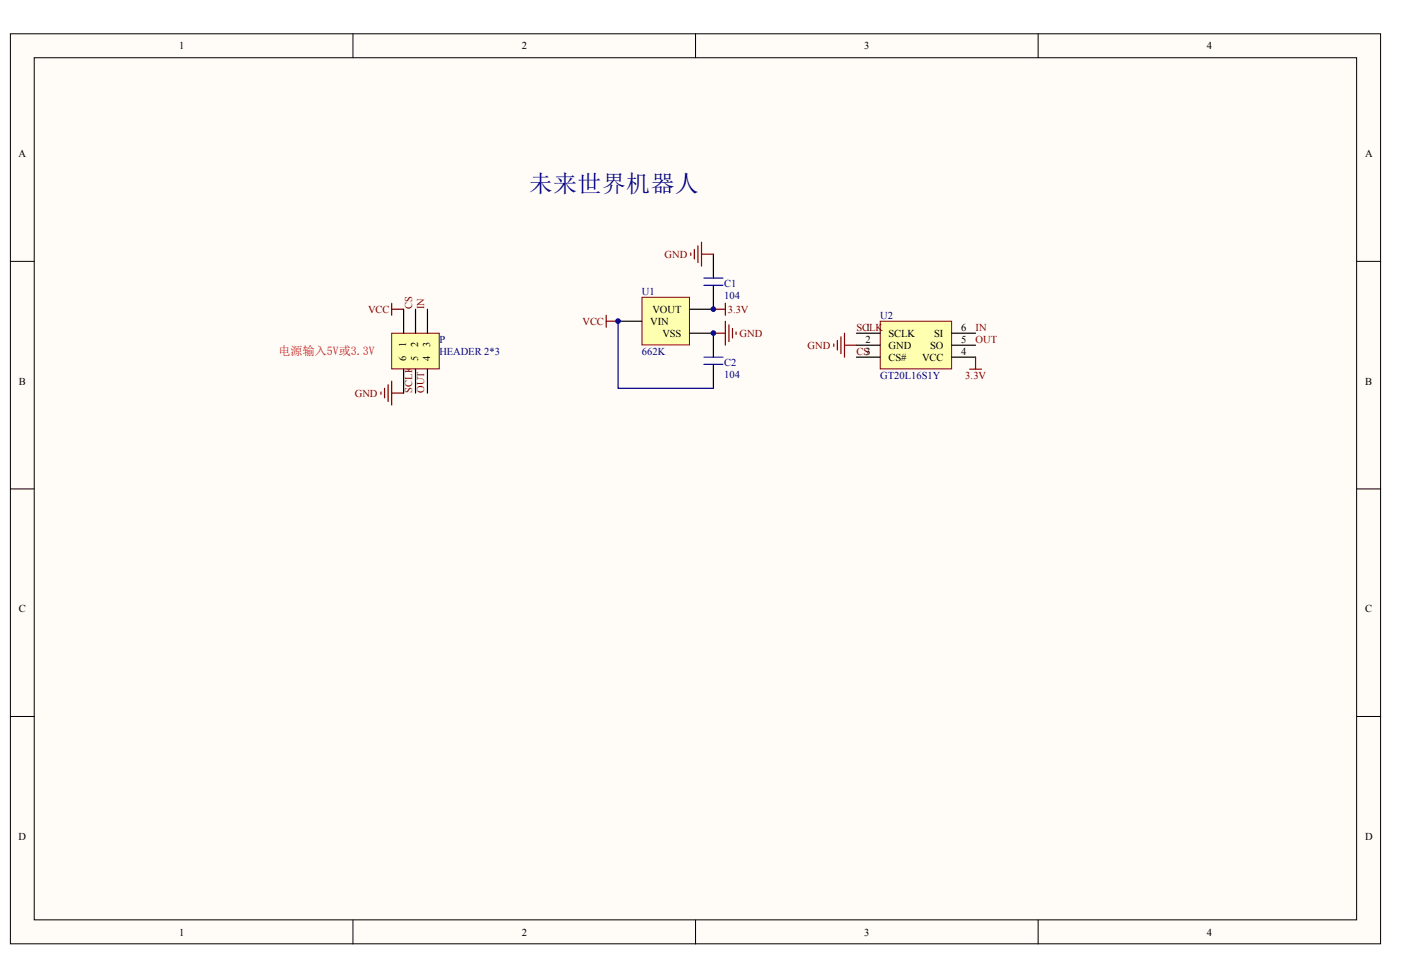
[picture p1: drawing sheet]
<svg xmlns="http://www.w3.org/2000/svg" width="289mm" height="202mm" viewBox="0 0 289 202" stroke-linecap="round" stroke-linejoin="round" font-family="sans-serif">
<g fill="#fffcf8" stroke="#000" stroke-width=".21">
<path d="M2.1 7h282.6v187.7h-282.6z"/>
<path d="M7.1 11.9h272.7v177.8h-272.7z"/>
</g>
<path d="M72.8 7v4.9M143.4 7v4.9M214.1 7v4.9M2.1 53.9h5M279.8 53.9h4.9M2.1 100.8h5M279.8 100.8h4.9M2.1 147.8h5M279.8 147.8h4.9M72.8 189.8v4.9M143.4 189.8v4.9M214.1 189.8v4.9" fill="none" stroke="#000" stroke-width=".21"/>
<path d="M145.2 75.2h3.9M145.2 73.7h3.9" fill="none" stroke="#00f" stroke-width=".25"/>
<path d="M147.1 68.7v5M147.1 75.2v4.9" fill="none" stroke="#000" stroke-width=".25"/>
<path d="M132.4 61.3h9.8v9.9h-9.8z" fill="#ffffb0" stroke="#800000" stroke-width=".21"/>
<path d="M127.5 66.3h4.9M142.2 68.7h4.9M142.2 63.8h4.9" fill="none" stroke="#000" stroke-width=".25"/>
<path d="M181.5 66.3h14.7v9.8h-14.7z" fill="#ffffb0" stroke="#800000" stroke-width=".21"/>
<path d="M147.1 52.4v5M147.1 58.8v5M176.6 73.7h4.9M176.6 68.7h4.9M176.6 71.2h4.9M196.3 73.7h4.9M196.3 68.7h4.9M196.3 71.2h4.9" fill="none" stroke="#000" stroke-width=".25"/>
<path d="M127.5 66.3v13.8h19.6" fill="none" stroke="#000080" stroke-width=".25"/>
<g fill="none" stroke="#800000" stroke-width=".25">
<path d="M142.5 52.2v.5M143.2 51.4v2M143.9 50.7v3.5M144.7 50v4.9M144.7 52.4h2.4M80 79.4v3.4M80.8 63.8h2.4M80.8 62.6v2.4M80.8 78.6v5M125 65v2.5M125 66.3h2.5M147.1 63.8h2.5"/>
<path d="M147.1 68.7h2.5M149.6 62.6v2.4M149.6 66.3v4.9M150.3 67v3.5M151.1 67.7v2M151.8 68.5v.5M171.9 71v.4M172.7 70.2v2M173.4 69.5v3.4M174.2 68.7v5M174.2 71.2h2.4M200 76.1h2.4"/>
<path d="M201.2 73.7v2.4M78.6 80.8v.5M79.3 80.1v2M80.8 81.1h2.4"/>
</g>
<path d="M145.2 58.8h3.9M145.2 57.4h3.9" fill="none" stroke="#00f" stroke-width=".25"/>
<path d="M80.8 68.7h9.8v7.4h-9.8z" fill="#ffffb0" stroke="#800000" stroke-width=".21"/>
<path d="M83.2 63.8v4.9M83.2 76.1v5M85.7 63.8v4.9M85.7 76.1v5M88.2 63.8v4.9M88.2 76.1v5" fill="none" stroke="#000" stroke-width=".25"/>
<g fill="#000080" stroke="#000080" stroke-width=".21">
<circle cx="127.5" cy="66.2" r=".47"/>
<circle cx="147.1" cy="68.7" r=".47"/>
<circle cx="147.1" cy="63.8" r=".47"/>
</g>
<text font-size="4.9" fill="#000080" x="109" y="39.6">未来世界机器人</text>
<text font-size="2.5" fill="#f00" x="57.4" y="73.3">电源输入5V或3.3V</text>
<g font-size="2.2">
<text x="36.9" y="10.2">1</text>
<text x="107.6" y="10.2">2</text>
<text x="178.2" y="10.2">3</text>
<text x="248.9" y="10.2">4</text>
<text x="3.8" y="32.4">A</text>
<text x="281.5" y="32.4">A</text>
<text x="134.6" y="64.6">VOUT</text>
<text x="134.1" y="67">VIN</text>
<text x="136.6" y="69.5">VSS</text>
<text x="178.5" y="68.3">1</text>
<text x="178.5" y="70.7">2</text>
<text x="183.3" y="69.5">SCLK</text>
<text x="183.3" y="72">GND</text>
<text x="191.8" y="72">SO</text>
<text x="192.7" y="69.5">SI</text>
<text x="198.2" y="70.7">5</text>
<text x="198.2" y="68.3">6</text>
<text x="183.3" y="74.4">CS#</text>
<text x="190.2" y="74.4">VCC</text>
<text x="198.2" y="73.2">4</text>
<text x="3.9" y="79.3">B</text>
<text x="281.6" y="79.3">B</text>
<text x="3.9" y="126.3">C</text>
<text x="281.6" y="126.3">C</text>
<text x="3.8" y="173.2">D</text>
<text x="281.5" y="173.2">D</text>
<text x="36.9" y="193">1</text>
<text x="107.6" y="193">2</text>
<text x="178.2" y="193">3</text>
<text x="248.9" y="193">4</text>
</g>
<g font-size="2.2" fill="#800000">
<text x="137.1" y="53.2">GND</text>
<text x="75.9" y="64.6">VCC</text>
<text x="150.1" y="64.6">3.3V</text>
<text x="120.1" y="67">VCC</text>
<text x="152.5" y="69.5">GND</text>
<text x="166.5" y="72">GND</text>
<text x="176.6" y="68.3">SCLK</text>
<text x="201.2" y="70.7">OUT</text>
<text x="201.2" y="68.3">IN</text>
<text x="176.6" y="73.2">CS3</text>
<text x="73.2" y="81.9">GND</text>
<text x="199.1" y="78.1">3.3V</text>
</g>
<g font-size="2.2" fill="#000080">
<text x="149.3" y="59.1">C1</text>
<text x="132.4" y="60.9">U1</text>
<text x="149.3" y="61.6">104</text>
<text x="181.5" y="65.8">U2</text>
<text x="90.6" y="70.7">P</text>
<text x="90.6" y="73.2">HEADER 2*3</text>
<text x="132.4" y="73.2">662K</text>
<text x="149.3" y="75.4">C2</text>
<text x="149.3" y="77.9">104</text>
<text x="181.5" y="78.2">GT20L16S1Y</text>
</g>
<g font-size="2.1" fill="#800000">
<text x="85" y="63.8" transform="rotate(-90 85 63.8)">CS</text>
<text x="87.5" y="63.8" transform="rotate(-90 87.5 63.8)">IN</text>
<text x="85" y="81.1" transform="rotate(-90 85 81.1)">SCLK</text>
<text x="87.5" y="81.1" transform="rotate(-90 87.5 81.1)">OUT</text>
</g>
<g font-size="2.1">
<text x="83.8" y="71.6" transform="rotate(-90 83.8 71.6)">1</text>
<text x="86.2" y="71.6" transform="rotate(-90 86.2 71.6)">2</text>
<text x="88.7" y="71.6" transform="rotate(-90 88.7 71.6)">3</text>
<text x="83.8" y="74.4" transform="rotate(-90 83.8 74.4)">6</text>
<text x="86.2" y="74.4" transform="rotate(-90 86.2 74.4)">5</text>
<text x="88.7" y="74.4" transform="rotate(-90 88.7 74.4)">4</text>
</g>
</svg>
